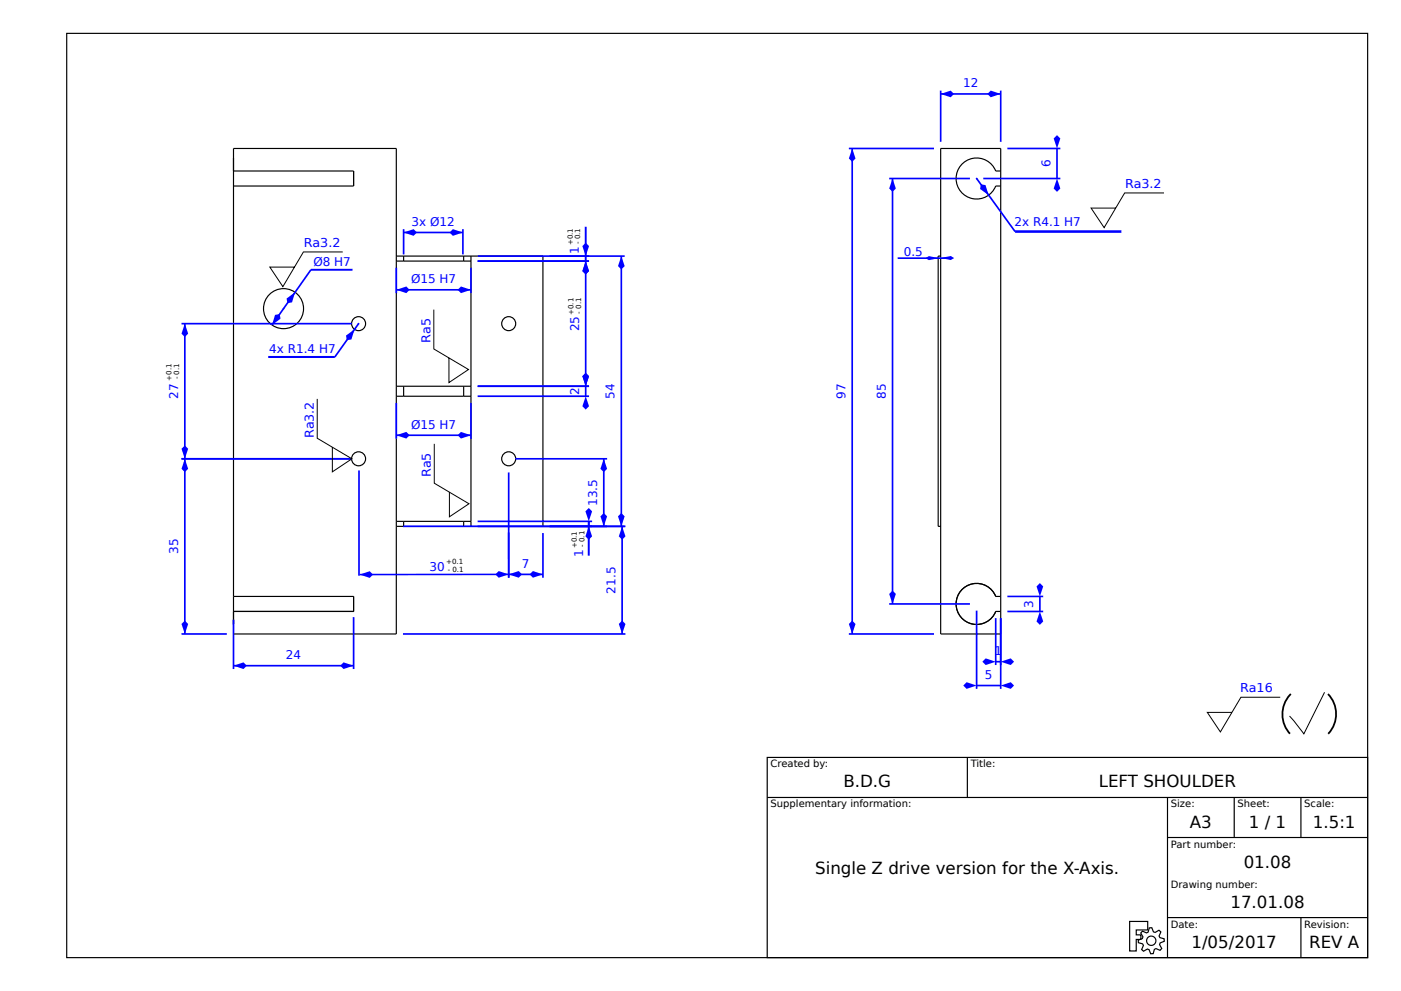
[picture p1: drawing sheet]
<svg xmlns="http://www.w3.org/2000/svg" width="420mm" height="297mm" viewBox="0 0 420 297" stroke-linecap="round" stroke-linejoin="round" font-family="sans-serif">
<g fill="none" stroke="#000" stroke-width=".35">
<path d="M20 10h390v277h-390zM70 44.5h48.8v145.5h-48.8zM70 51.3h36v4.4h-36M282 44.5h18v145.5h-18zM300 51.3h-1.5a6.1 6.1 0 0 0-9.4-2.7 6.1 6.1 0 0 0 0 9.8 6.1 6.1 0 0 0 9.4-2.7h1.5M118.8 78.3h22.4M118.8 76.7h44v81h-44M121 76.7v1.6M139 76.7v1.6M141.2 76.7v81M282 76.7h-.8v81h.8M118.8 118.7h22.4"/>
<path d="M118.8 115.7h22.4M121 115.7v3M139 115.7v3M118.8 156.3h22.4M121 156.3v1.4M139 156.3v1.4M70 178.7h36v4.6h-36M300 178.7h-1.5a6.1 6.1 0 0 0-9.4-2.6 6.1 6.1 0 0 0 0 9.8 6.1 6.1 0 0 0 9.4-2.6h1.5M230 227h180v60h-180zM230 239h180M290 227v12M350 239v48"/>
<path d="M370 239v12M390 239v12M350 251h60M338.7 276.2h5.4v2.5h-3.5v1.5h1.4v1.3h-1.4v3.5h-1.9zM342.5 279.1l1.2 .5 .5-.2 .3-1.3 .8-.1 .5 1.3 .5 .2 1.1-.7 .6 .5-.5 1.2 .2 .5 1.3 .3v.8l-1.2 .5-.2 .5 .7 1.2-.5 .5-1.3-.5-.4 .2-.4 1.3h-.7l-.5-1.2-.5-.2-1.2 .7-.6-.5 .6-1.2-.3-.5-1.2-.4-.1-.7 1.3-.5 .1-.5-.6-1.2zM350 275h60M390 275v12"/>
<circle cx="85" cy="92.5" r="6"/>
<circle cx="107.5" cy="97" r="2.1"/>
<circle cx="152.5" cy="97" r="2.1"/>
<circle cx="107.5" cy="137.5" r="2.1"/>
<circle cx="152.5" cy="137.5" r="2.1"/>
<circle cx="345.1" cy="281.9" r="1.4"/>
</g>
<circle cx="85" cy="92.5" r=".25" fill="#00f"/>
<path d="M93.2 80.8l-11.7 16.6z" fill="#000" stroke="#00f" stroke-width=".5"/>
<g fill="#00f">
<path d="M85.9 89.5l2.6-1.9-1 3-1.3 .3z"/>
<path d="M82.5 94.4l1.3-.3 .3 1.4-2.6 1.9z"/>
</g>
<path d="M93.2 80.8h12.5" fill="none" stroke="#00f" stroke-width=".57"/>
<path d="M118.8 120.8v10.6M118.8 130.4h22.4M141.2 120.8v10.6" fill="none" stroke="#00f" stroke-width=".5"/>
<g fill="#00f">
<path d="M138.2 129.4l3 1-3 1-1-1z"/>
<path d="M118.8 130.4l3-1 1 1-1 1z"/>
</g>
<path d="M121 68.7v7.5M121 69.7h17.8M138.8 68.7v7.5" fill="none" stroke="#00f" stroke-width=".5"/>
<g fill="#00f">
<path d="M135.8 68.7l3 1-3 1-1-1z"/>
<path d="M121 69.7l3-1 1 1-1 1z"/>
</g>
<path d="M175.6 68v10.3M176.5 156.3v10.2" fill="none" stroke="#00f" stroke-width=".58"/>
<path d="M143.2 78.3h33.4M143.2 76.7h33.4" fill="none" stroke="#00f" stroke-width=".5"/>
<g fill="#00f">
<path d="M175.6 72.7l1 1-1 3-1-3z"/>
<path d="M175.6 78.3l1 3-1 .9-1-.9z"/>
</g>
<path d="M143.2 78.3h33.4M175.6 78.3v37.4M143.2 115.7h33.4" fill="none" stroke="#00f" stroke-width=".5"/>
<g fill="#00f">
<path d="M175.6 111.8l1 .9-1 3-1-3z"/>
<path d="M175.6 78.3l1 3-1 .9-1-.9z"/>
</g>
<path d="M143.2 118.7h33.4M143.2 115.7h33.4M175.6 115.7v3" fill="none" stroke="#00f" stroke-width=".5"/>
<g fill="#00f">
<path d="M175.6 111.8l1 .9-1 3-1-3z"/>
<path d="M175.6 118.7l1 3-1 1.1-1-1.1z"/>
</g>
<path d="M143.2 156.3h34.3M143.2 157.7h34.3M176.5 156.3v1.4" fill="none" stroke="#00f" stroke-width=".5"/>
<g fill="#00f">
<path d="M176.5 157.7l1 3-1 1-1-1z"/>
<path d="M175.5 153.3l1-1.1 1 1.1-1 3z"/>
</g>
<path d="M164.8 76.7h22.5M186.3 76.7v81M164.8 157.7h22.5" fill="none" stroke="#00f" stroke-width=".5"/>
<g fill="#00f">
<path d="M185.3 154.7l1-.9 1 .9-1 3z"/>
<path d="M186.3 76.7l1 3-1 1.1-1-1.1z"/>
</g>
<path d="M54.4 97h51.1M55.4 97v40.5M54.4 137.5h51.1" fill="none" stroke="#00f" stroke-width=".5"/>
<g fill="#00f">
<path d="M55.4 97l1 3-1 1-1-1z"/>
<path d="M54.4 134.5l1-1 1 1-1 3z"/>
</g>
<path d="M54.4 137.5h51.1M55.4 137.5v52.5M54.4 190h13.6" fill="none" stroke="#00f" stroke-width=".5"/>
<g fill="#00f">
<path d="M55.4 186l1 1-1 3-1-3z"/>
<path d="M55.4 137.5l1 3-1 1-1-1z"/>
</g>
<path d="M266.6 53.5h24.2M267.6 53.5v127.5M266.6 181h24.2" fill="none" stroke="#00f" stroke-width=".5"/>
<g fill="#00f">
<path d="M266.6 178l1-1 1 1-1 3z"/>
<path d="M267.6 53.5l1 3-1 1-1-1z"/>
</g>
<path d="M254.5 44.5h25.5M255.5 44.5v145.5M254.5 190h25.5" fill="none" stroke="#00f" stroke-width=".5"/>
<g fill="#00f">
<path d="M255.5 44.5l1 3-1 1-1-1z"/>
<path d="M255.5 186l1 1-1 3-1-3z"/>
</g>
<path d="M302 178.7h10.7M311.7 178.7v4.6M302 183.3h10.7" fill="none" stroke="#00f" stroke-width=".5"/>
<g fill="#00f">
<path d="M311.7 183.2l1 3.1-1 1-1-1z"/>
<path d="M310.7 175.7l1-.9 1 .9-1 3z"/>
</g>
<path d="M298.5 185.2v14.1M298.5 198.3h1.5M300 185.2v14.1" fill="none" stroke="#00f" stroke-width=".5"/>
<g fill="#00f">
<path d="M300 198.3l3-1 1 1-1 1z"/>
<path d="M295.5 197.3l3 1-3 1-1-1z"/>
</g>
<path d="M292.8 183v23.5M300 185.2v21.3M292.8 205.5h7.2" fill="none" stroke="#00f" stroke-width=".5"/>
<g fill="#00f">
<path d="M300 205.5l3-1 1 1-1 1z"/>
<path d="M289.8 204.5l3 1-3 1-1-1z"/>
</g>
<path d="M294.8 53.5h23.1M302 44.5h15.9M316.9 44.5v9" fill="none" stroke="#00f" stroke-width=".5"/>
<g fill="#00f">
<path d="M316.9 40.5l1 1-1 3-1-3z"/>
<path d="M316.9 53.5l1 3-1 1-1-1z"/>
</g>
<path d="M282 27.2v15.3M282 28.2h18M300 27.2v15.3M269.1 77.4h15.9" fill="none" stroke="#00f" stroke-width=".5"/>
<g fill="#00f">
<path d="M296 28.2l1-1 3 1-3 1z"/>
<path d="M282 28.2l3-1 1 1-1 1z"/>
</g>
<path d="M70 185.7v14.8M70 199.5h36M106 184.9v15.6" fill="none" stroke="#00f" stroke-width=".5"/>
<g fill="#00f">
<path d="M103 198.5l3 1-3 1-1-1z"/>
<path d="M70 199.5l3-1 1 1-1 1z"/>
</g>
<path d="M118.8 80.2v7.7M118.8 86.9h22.4M141.2 80.2v7.7" fill="none" stroke="#00f" stroke-width=".5"/>
<g fill="#00f">
<path d="M138.2 85.9l3 1-3 1-1-1z"/>
<path d="M118.8 86.9l3-1 1 1-1 1z"/>
<circle cx="107.5" cy="97" r=".25"/>
</g>
<path d="M107.5 97l-7.1 10z" fill="#000" stroke="#00f" stroke-width=".5"/>
<path d="M103.7 100.6l2.6-1.9-.9 3-1.4 .3z" fill="#00f"/>
<path d="M80.4 107h20" fill="none" stroke="#00f" stroke-width=".61" stroke-linecap="butt"/>
<circle cx="292.8" cy="53.5" r=".25" fill="#00f"/>
<path d="M292.8 53.5l11.5 15.9z" fill="#000" stroke="#00f" stroke-width=".5"/>
<path d="M294 55.2l1.4 .3 1 3-2.6-1.9z" fill="#00f"/>
<path d="M304.3 69.4h31.9" fill="none" stroke="#00f" stroke-width=".76" stroke-linecap="butt"/>
<path d="M349 57.8h-11.8l-6.2 10.4-3.9-5.8h7.4M102.8 75.5h-11.8l-6.2 10.4-3.9-5.9h7.4M130.1 92.8v11.8l10.4 6.1-5.9 4v-7.4M95.1 119.6v11.7l10.4 6.2-5.9 3.9v-7.4M130.2 133v11.8l10.4 6.2-5.9 3.9v-7.4M383.8 209h-11.8l-6.1 10.4-4-5.9h7.4M397.1 207.5l-6.2 12.4-4.3-5.3" fill="none" stroke="#000" stroke-width=".3"/>
<path d="M386.7 208.2a8.1 8.1 0 0 1 10.8-.8 8.1 8.1 0 0 1 2 10.6 8 8 0 0 1-10.1 3.8 8 8 0 0 1-4.7-9.7 8.5 8.5 0 0 1 2-3.9z" fill="none" stroke="#000" stroke-width=".54" stroke-dasharray="13 13" stroke-linecap="butt"/>
<path d="M154.5 137.5h27.5M181 137.5v20.2M164.8 157.7h17.2" fill="none" stroke="#00f" stroke-width=".5"/>
<g fill="#00f">
<path d="M180 154.7l1-.9 1 .9-1 3z"/>
<path d="M181 137.5l1 3-1 1-1-1z"/>
</g>
<path d="M152.5 141.6v31.5M162.8 159.8v13.3M152.5 172.1h10.3" fill="none" stroke="#00f" stroke-width=".5"/>
<g fill="#00f">
<path d="M158.8 172.1l1-1 3 1-3 1z"/>
<path d="M152.5 172.1l3-1 1 1-1 1z"/>
</g>
<path d="M107.6 141v31.5M120.8 157.7h66.7M186.5 157.7v32.3M120.8 190h66.7" fill="none" stroke="#00f" stroke-width=".5"/>
<g fill="#00f">
<path d="M186.5 186l1 1-1 3-1-3z"/>
<path d="M186.5 157.7l1 3-1 1-1-1z"/>
<path d="M277.5 77.4l1-.6 3 .6-3.1 .6z"/>
<path d="M282 77.3l3-.6 1 .6-1 .6z"/>
</g>
<path d="M152.5 159.6v13.5z" fill="#000" stroke="#00f" stroke-width=".5"/>
<path d="M107.8 172.2l44.7-.1z" fill="#000" stroke="#00f" stroke-width=".46"/>
<g fill="#00f">
<path d="M149.5 171.1l3 1-3 1-1-1z"/>
<path d="M107.8 172.2l3-1 1 1-1 1z"/>
</g>
<g font-size="5">
<text x="252.8" y="236">B.D.G</text>
<text x="329.4" y="236">LEFT SHOULDER</text>
<text x="356.7" y="248">A3</text>
<text x="374.4" y="248">1 / 1</text>
<text x="393.6" y="248">1.5:1</text>
<text x="244.4" y="262">Single Z drive version for the X-Axis.</text>
<text x="372.8" y="260">01.08</text>
<text x="368.9" y="272">17.01.08</text>
<text x="357.2" y="284">1/05/2017</text>
<text x="392.4" y="284">REV A</text>
</g>
<g font-size="3.7" fill="#00f">
<text x="337.3" y="56.2">Ra3.2</text>
<text x="91.1" y="73.9">Ra3.2</text>
<text x="129" y="102.7" transform="rotate(-90 129 102.7)">Ra5</text>
<text x="94.1" y="131.3" transform="rotate(-90 94.1 131.3)">Ra3.2</text>
<text x="129.2" y="142.9" transform="rotate(-90 129.2 142.9)">Ra5</text>
<text x="371.8" y="207.3">Ra16</text>
</g>
<g font-size="3.6" fill="#00f">
<text x="288.7" y="26.2">12</text>
<text x="314.9" y="50.1" transform="rotate(-90 314.9 50.1)">6</text>
<text x="123.4" y="67.7">3x Ø12</text>
<text x="304.1" y="67.6">2x R4.1 H7</text>
<text x="173.6" y="76" transform="rotate(-90 173.6 76)">1</text>
<text x="270.9" y="76.7">0.5</text>
<text x="93.9" y="79.7">Ø8 H7</text>
<text x="123.2" y="84.9">Ø15 H7</text>
<text x="173.6" y="99.3" transform="rotate(-90 173.6 99.3)">25</text>
<text x="80.7" y="105.9">4x R1.4 H7</text>
<text x="53.4" y="119.5" transform="rotate(-90 53.4 119.5)">27</text>
<text x="173.6" y="118.4" transform="rotate(-90 173.6 118.4)">2</text>
<text x="184.3" y="119.5" transform="rotate(-90 184.3 119.5)">54</text>
<text x="253.5" y="119.5" transform="rotate(-90 253.5 119.5)">97</text>
<text x="265.6" y="119.5" transform="rotate(-90 265.6 119.5)">85</text>
<text x="123.2" y="128.4">Ø15 H7</text>
<text x="179" y="151.6" transform="rotate(-90 179 151.6)">13.5</text>
<text x="53.4" y="166" transform="rotate(-90 53.4 166)">35</text>
<text x="174.8" y="166.8" transform="rotate(-90 174.8 166.8)">1</text>
<text x="128.8" y="171.2">30</text>
<text x="156.5" y="170.1">7</text>
<text x="184.5" y="177.9" transform="rotate(-90 184.5 177.9)">21.5</text>
<text x="309.7" y="182.1" transform="rotate(-90 309.7 182.1)">3</text>
<text x="85.7" y="197.5">24</text>
<text x="298.1" y="196.3">1</text>
<text x="295.2" y="203.5">5</text>
</g>
<g font-size="3">
<text x="231" y="230">Created by:</text>
<text x="291" y="230">Title:</text>
<text x="231" y="242">Supplementary information:</text>
<text x="351" y="242">Size:</text>
<text x="371" y="242">Sheet:</text>
<text x="391" y="242">Scale:</text>
<text x="351" y="254">Part number:</text>
<text x="351" y="266">Drawing number:</text>
<text x="351" y="278">Date:</text>
<text x="391" y="278">Revision:</text>
</g>
<g font-size="2.1">
<text x="171.7" y="73.5" transform="rotate(-90 171.7 73.5)">+0.1</text>
<text x="173.9" y="73.1" transform="rotate(-90 173.9 73.1)">- 0.1</text>
<text x="172" y="94.4" transform="rotate(-90 172 94.4)">+0.1</text>
<text x="174.2" y="94" transform="rotate(-90 174.2 94)">- 0.1</text>
<text x="53.7" y="113.7" transform="rotate(-90 53.7 113.7)">- 0.1</text>
<text x="51.5" y="114.1" transform="rotate(-90 51.5 114.1)">+0.1</text>
<text x="172.9" y="164.3" transform="rotate(-90 172.9 164.3)">+0.1</text>
<text x="175.2" y="163.9" transform="rotate(-90 175.2 163.9)">- 0.1</text>
<text x="133.8" y="169.1">+0.1</text>
<text x="134.2" y="171.4">- 0.1</text>
</g>
</svg>
